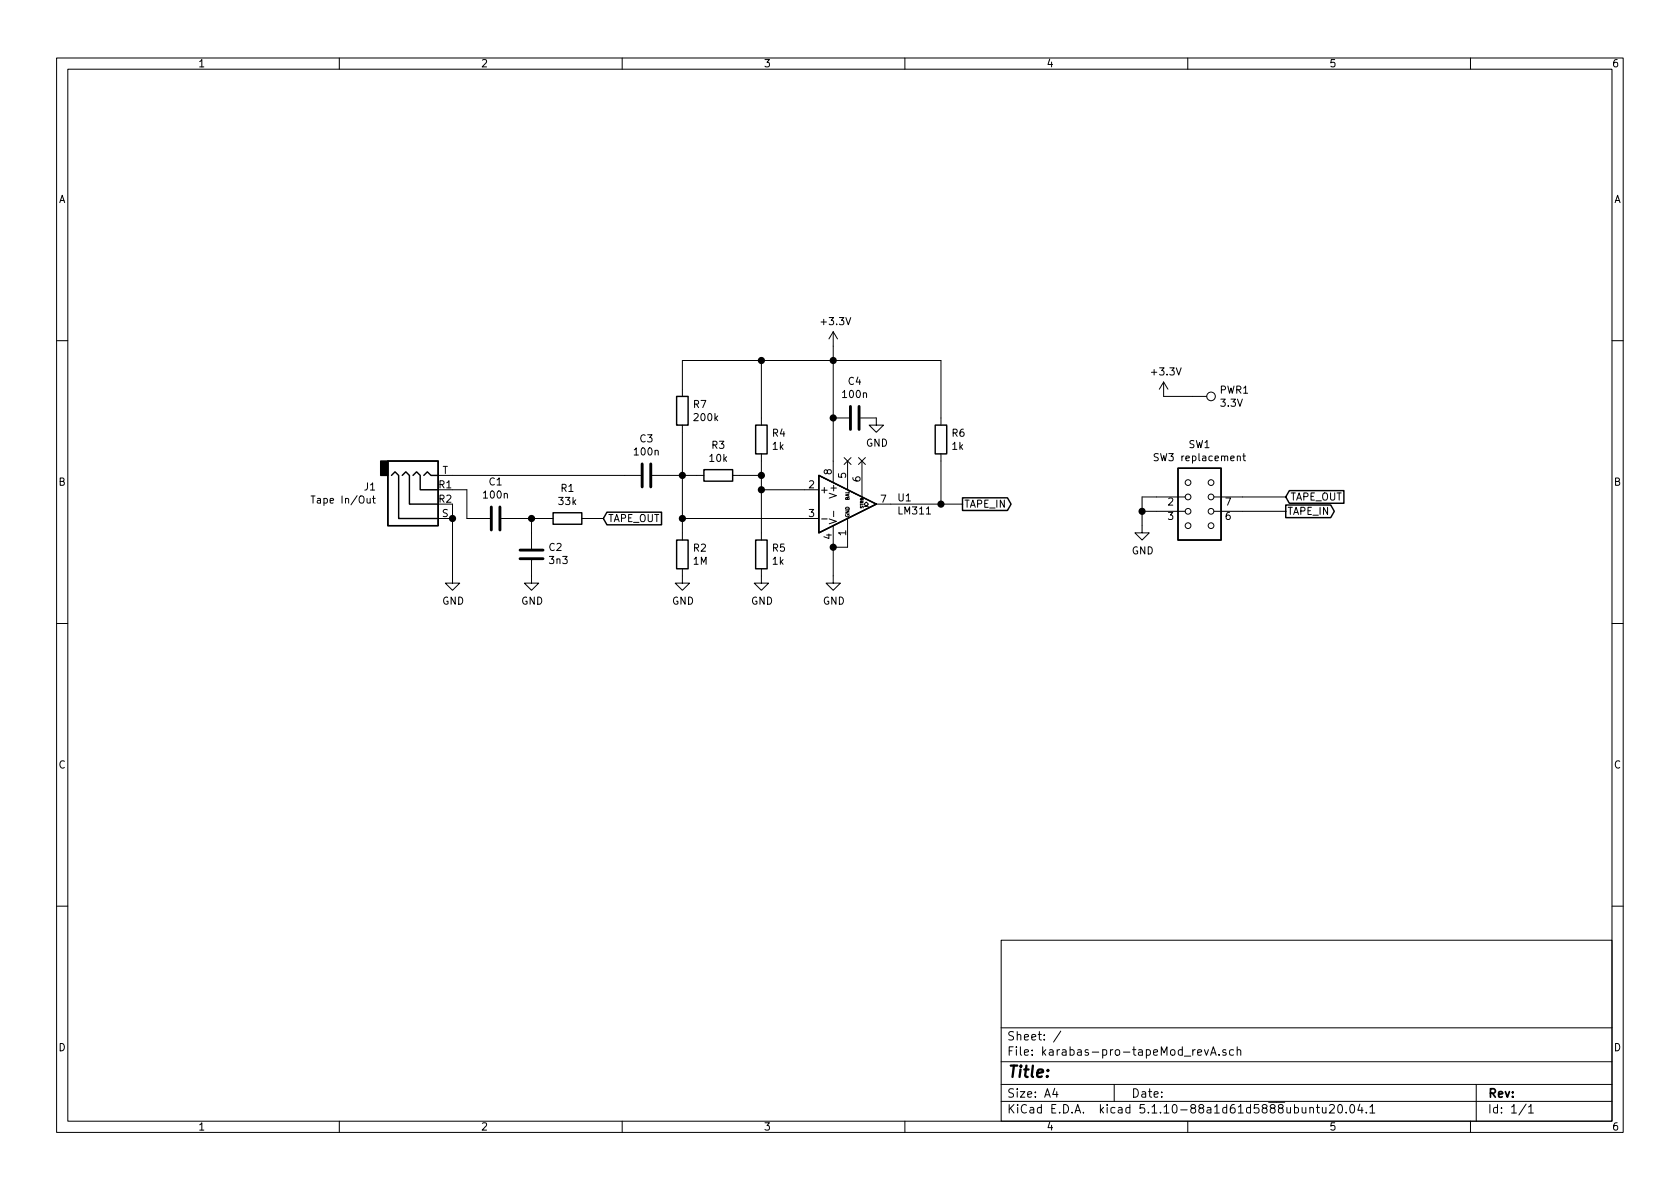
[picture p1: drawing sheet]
EESchema Schematic File Version 4
EELAYER 30 0
EELAYER END
$Descr A4 11693 8268
encoding utf-8
Sheet 1 1
Title ""
Date ""
Rev ""
Comp ""
Comment1 ""
Comment2 ""
Comment3 ""
Comment4 ""
$EndDescr
$Comp
L Comparator:LM311 U1
U 1 1
P 5900 3500
F 0 "U1" H 6244 3546 50  0000 L CNN
F 1 "LM311" H 6244 3455 50  0000 L CNN
F 2 "Package_SO:SO-8_3.9x4.9mm_P1.27mm" H 5900 3500 50  0001 C CNN
F 3 "https://www.st.com/resource/en/datasheet/lm311.pdf" H 5900 3500 50  0001 C CNN
	1    5900 3500
	1    0    0    -1  
$EndComp
$Comp
L Connector:AudioJack4 J1
U 1 1
P 2950 3500
F 0 "J1" H 2621 3383 50  0000 R CNN
F 1 "Tape In/Out" H 2621 3474 50  0000 R CNN
F 2 "footprints:AUDIO_JACK_3.5MM_SMD_TRRS" H 2950 3500 50  0001 C CNN
F 3 "~" H 2950 3500 50  0001 C CNN
	1    2950 3500
	1    0    0    1   
$EndComp
$Comp
L Device:C C3
U 1 1
P 4500 3300
F 0 "C3" V 4752 3300 50  0000 C CNN
F 1 "100n" V 4661 3300 50  0000 C CNN
F 2 "Capacitor_SMD:C_0805_2012Metric_Pad1.18x1.45mm_HandSolder" H 4538 3150 50  0001 C CNN
F 3 "~" H 4500 3300 50  0001 C CNN
	1    4500 3300
	0    -1   -1   0   
$EndComp
$Comp
L Device:R R3
U 1 1
P 5000 3300
F 0 "R3" V 5207 3300 50  0000 C CNN
F 1 "10k" V 5116 3300 50  0000 C CNN
F 2 "Resistor_SMD:R_0805_2012Metric_Pad1.20x1.40mm_HandSolder" V 4930 3300 50  0001 C CNN
F 3 "~" H 5000 3300 50  0001 C CNN
	1    5000 3300
	0    -1   -1   0   
$EndComp
$Comp
L Device:R R2
U 1 1
P 4750 3850
F 0 "R2" H 4820 3896 50  0000 L CNN
F 1 "1M" H 4820 3805 50  0000 L CNN
F 2 "Resistor_SMD:R_0805_2012Metric_Pad1.20x1.40mm_HandSolder" V 4680 3850 50  0001 C CNN
F 3 "~" H 4750 3850 50  0001 C CNN
	1    4750 3850
	1    0    0    -1  
$EndComp
$Comp
L Device:R R5
U 1 1
P 5300 3850
F 0 "R5" H 5370 3896 50  0000 L CNN
F 1 "1k" H 5370 3805 50  0000 L CNN
F 2 "Resistor_SMD:R_0805_2012Metric_Pad1.20x1.40mm_HandSolder" V 5230 3850 50  0001 C CNN
F 3 "~" H 5300 3850 50  0001 C CNN
	1    5300 3850
	1    0    0    -1  
$EndComp
$Comp
L Device:R R4
U 1 1
P 5300 3050
F 0 "R4" H 5370 3096 50  0000 L CNN
F 1 "1k" H 5370 3005 50  0000 L CNN
F 2 "Resistor_SMD:R_0805_2012Metric_Pad1.20x1.40mm_HandSolder" V 5230 3050 50  0001 C CNN
F 3 "~" H 5300 3050 50  0001 C CNN
	1    5300 3050
	1    0    0    -1  
$EndComp
$Comp
L Device:R R6
U 1 1
P 6550 3050
F 0 "R6" H 6620 3096 50  0000 L CNN
F 1 "1k" H 6620 3005 50  0000 L CNN
F 2 "Resistor_SMD:R_0805_2012Metric_Pad1.20x1.40mm_HandSolder" V 6480 3050 50  0001 C CNN
F 3 "~" H 6550 3050 50  0001 C CNN
	1    6550 3050
	1    0    0    -1  
$EndComp
$Comp
L Device:C C1
U 1 1
P 3450 3600
F 0 "C1" V 3702 3600 50  0000 C CNN
F 1 "100n" V 3611 3600 50  0000 C CNN
F 2 "Capacitor_SMD:C_0805_2012Metric_Pad1.18x1.45mm_HandSolder" H 3488 3450 50  0001 C CNN
F 3 "~" H 3450 3600 50  0001 C CNN
	1    3450 3600
	0    -1   -1   0   
$EndComp
$Comp
L Device:C C2
U 1 1
P 3700 3850
F 0 "C2" H 3585 3804 50  0000 R CNN
F 1 "3n3" H 3585 3895 50  0000 R CNN
F 2 "Capacitor_SMD:C_0805_2012Metric_Pad1.18x1.45mm_HandSolder" H 3738 3700 50  0001 C CNN
F 3 "~" H 3700 3850 50  0001 C CNN
	1    3700 3850
	-1   0    0    1   
$EndComp
$Comp
L Device:R R1
U 1 1
P 3950 3600
F 0 "R1" V 4157 3600 50  0000 C CNN
F 1 "33k" V 4066 3600 50  0000 C CNN
F 2 "Resistor_SMD:R_0805_2012Metric_Pad1.20x1.40mm_HandSolder" V 3880 3600 50  0001 C CNN
F 3 "~" H 3950 3600 50  0001 C CNN
	1    3950 3600
	0    -1   -1   0   
$EndComp
$Comp
L Device:C C4
U 1 1
P 5950 2900
F 0 "C4" V 6202 2900 50  0000 C CNN
F 1 "100n" V 6111 2900 50  0000 C CNN
F 2 "Capacitor_SMD:C_0805_2012Metric_Pad1.18x1.45mm_HandSolder" H 5988 2750 50  0001 C CNN
F 3 "~" H 5950 2900 50  0001 C CNN
	1    5950 2900
	0    -1   -1   0   
$EndComp
Wire Wire Line
	3150 3300 4350 3300
Wire Wire Line
	4650 3300 4750 3300
Wire Wire Line
	4750 3700 4750 3600
Connection ~ 4750 3300
Wire Wire Line
	4750 3300 4850 3300
Wire Wire Line
	5600 3400 5300 3400
Wire Wire Line
	5300 3400 5300 3300
Wire Wire Line
	5150 3300 5300 3300
Connection ~ 5300 3300
Wire Wire Line
	5300 3300 5300 3200
Wire Wire Line
	5300 3700 5300 3400
Connection ~ 5300 3400
Wire Wire Line
	5600 3600 4750 3600
Connection ~ 4750 3600
Wire Wire Line
	4750 3600 4750 3300
Wire Wire Line
	3150 3400 3250 3400
Wire Wire Line
	3250 3400 3250 3600
Wire Wire Line
	3250 3600 3300 3600
Wire Wire Line
	3600 3600 3700 3600
Wire Wire Line
	3700 3700 3700 3600
Connection ~ 3700 3600
Wire Wire Line
	3700 3600 3800 3600
Wire Wire Line
	5800 3200 5800 2900
Wire Wire Line
	5300 2900 5300 2500
Wire Wire Line
	5300 2500 5800 2500
Wire Wire Line
	6550 2500 6550 2900
Wire Wire Line
	5800 2900 5800 2500
Connection ~ 5800 2900
Connection ~ 5800 2500
Wire Wire Line
	5800 2500 6550 2500
Wire Wire Line
	6200 3500 6550 3500
Wire Wire Line
	6550 3500 6550 3200
NoConn ~ 5900 3200
NoConn ~ 6000 3200
Wire Wire Line
	5800 3800 5900 3800
Wire Wire Line
	5800 3800 5800 4000
Connection ~ 5800 3800
Wire Wire Line
	3150 3500 3150 3600
Wire Wire Line
	3150 3600 3150 4000
Connection ~ 3150 3600
$Comp
L power:GND #PWR01
U 1 1
P 3150 4000
F 0 "#PWR01" H 3150 3750 50  0001 C CNN
F 1 "GND" H 3155 3827 50  0000 C CNN
F 2 "" H 3150 4000 50  0001 C CNN
F 3 "" H 3150 4000 50  0001 C CNN
	1    3150 4000
	1    0    0    -1  
$EndComp
$Comp
L power:GND #PWR02
U 1 1
P 3700 4000
F 0 "#PWR02" H 3700 3750 50  0001 C CNN
F 1 "GND" H 3705 3827 50  0000 C CNN
F 2 "" H 3700 4000 50  0001 C CNN
F 3 "" H 3700 4000 50  0001 C CNN
	1    3700 4000
	1    0    0    -1  
$EndComp
$Comp
L power:GND #PWR03
U 1 1
P 4750 4000
F 0 "#PWR03" H 4750 3750 50  0001 C CNN
F 1 "GND" H 4755 3827 50  0000 C CNN
F 2 "" H 4750 4000 50  0001 C CNN
F 3 "" H 4750 4000 50  0001 C CNN
	1    4750 4000
	1    0    0    -1  
$EndComp
$Comp
L power:GND #PWR04
U 1 1
P 5300 4000
F 0 "#PWR04" H 5300 3750 50  0001 C CNN
F 1 "GND" H 5305 3827 50  0000 C CNN
F 2 "" H 5300 4000 50  0001 C CNN
F 3 "" H 5300 4000 50  0001 C CNN
	1    5300 4000
	1    0    0    -1  
$EndComp
$Comp
L power:GND #PWR06
U 1 1
P 5800 4000
F 0 "#PWR06" H 5800 3750 50  0001 C CNN
F 1 "GND" H 5805 3827 50  0000 C CNN
F 2 "" H 5800 4000 50  0001 C CNN
F 3 "" H 5800 4000 50  0001 C CNN
	1    5800 4000
	1    0    0    -1  
$EndComp
$Comp
L power:GND #PWR07
U 1 1
P 6100 2900
F 0 "#PWR07" H 6100 2650 50  0001 C CNN
F 1 "GND" H 6105 2727 50  0000 C CNN
F 2 "" H 6100 2900 50  0001 C CNN
F 3 "" H 6100 2900 50  0001 C CNN
	1    6100 2900
	1    0    0    -1  
$EndComp
$Comp
L power:+3.3V #PWR05
U 1 1
P 5800 2400
F 0 "#PWR05" H 5800 2250 50  0001 C CNN
F 1 "+3.3V" H 5815 2573 50  0000 C CNN
F 2 "" H 5800 2400 50  0001 C CNN
F 3 "" H 5800 2400 50  0001 C CNN
	1    5800 2400
	1    0    0    -1  
$EndComp
Wire Wire Line
	5800 2400 5800 2500
Text GLabel 4200 3600 2    50   Input ~ 0
TAPE_OUT
Text GLabel 6700 3500 2    50   Output ~ 0
TAPE_IN
Wire Wire Line
	6700 3500 6550 3500
Connection ~ 6550 3500
Wire Wire Line
	4100 3600 4200 3600
$Comp
L Device:R R7
U 1 1
P 4750 2850
F 0 "R7" H 4820 2896 50  0000 L CNN
F 1 "200k" H 4820 2805 50  0000 L CNN
F 2 "Resistor_SMD:R_0805_2012Metric_Pad1.20x1.40mm_HandSolder" V 4680 2850 50  0001 C CNN
F 3 "~" H 4750 2850 50  0001 C CNN
	1    4750 2850
	1    0    0    -1  
$EndComp
Wire Wire Line
	5300 2500 4750 2500
Wire Wire Line
	4750 2500 4750 2700
Connection ~ 5300 2500
Wire Wire Line
	4750 3000 4750 3300
$Comp
L retro:SW_DIP_x04_TAPE_MOD SW1
U 1 1
P 8350 3550
F 0 "SW1" H 8350 4017 50  0000 C CNN
F 1 "SW3 replacement" H 8350 3926 50  0000 C CNN
F 2 "footprints:SW_DIP_SPSTx04_Piano_TAPE_MOD" H 8350 3550 50  0001 C CNN
F 3 "~" H 8350 3550 50  0001 C CNN
	1    8350 3550
	1    0    0    -1  
$EndComp
$Comp
L power:GND #PWR08
U 1 1
P 7950 3650
F 0 "#PWR08" H 7950 3400 50  0001 C CNN
F 1 "GND" H 7955 3477 50  0000 C CNN
F 2 "" H 7950 3650 50  0001 C CNN
F 3 "" H 7950 3650 50  0001 C CNN
	1    7950 3650
	1    0    0    -1  
$EndComp
Wire Wire Line
	8050 3450 7950 3450
Wire Wire Line
	7950 3450 7950 3550
Wire Wire Line
	8050 3550 7950 3550
Connection ~ 7950 3550
Wire Wire Line
	7950 3550 7950 3650
Text GLabel 8950 3550 2    50   Output ~ 0
TAPE_IN
Text GLabel 8950 3450 2    50   Input ~ 0
TAPE_OUT
Wire Wire Line
	8650 3450 8950 3450
Wire Wire Line
	8650 3550 8950 3550
$Comp
L Connector:TestPoint PWR1
U 1 1
P 8300 2750
F 0 "PWR1" V 8254 2938 50  0000 L CNN
F 1 "3.3V" V 8345 2938 50  0000 L CNN
F 2 "TestPoint:TestPoint_Pad_2.0x2.0mm" H 8500 2750 50  0001 C CNN
F 3 "~" H 8500 2750 50  0001 C CNN
	1    8300 2750
	0    1    1    0   
$EndComp
$Comp
L power:+3.3V #PWR09
U 1 1
P 8100 2750
F 0 "#PWR09" H 8100 2600 50  0001 C CNN
F 1 "+3.3V" H 8115 2923 50  0000 C CNN
F 2 "" H 8100 2750 50  0001 C CNN
F 3 "" H 8100 2750 50  0001 C CNN
	1    8100 2750
	1    0    0    -1  
$EndComp
Wire Wire Line
	8100 2750 8300 2750
$EndSCHEMATC
